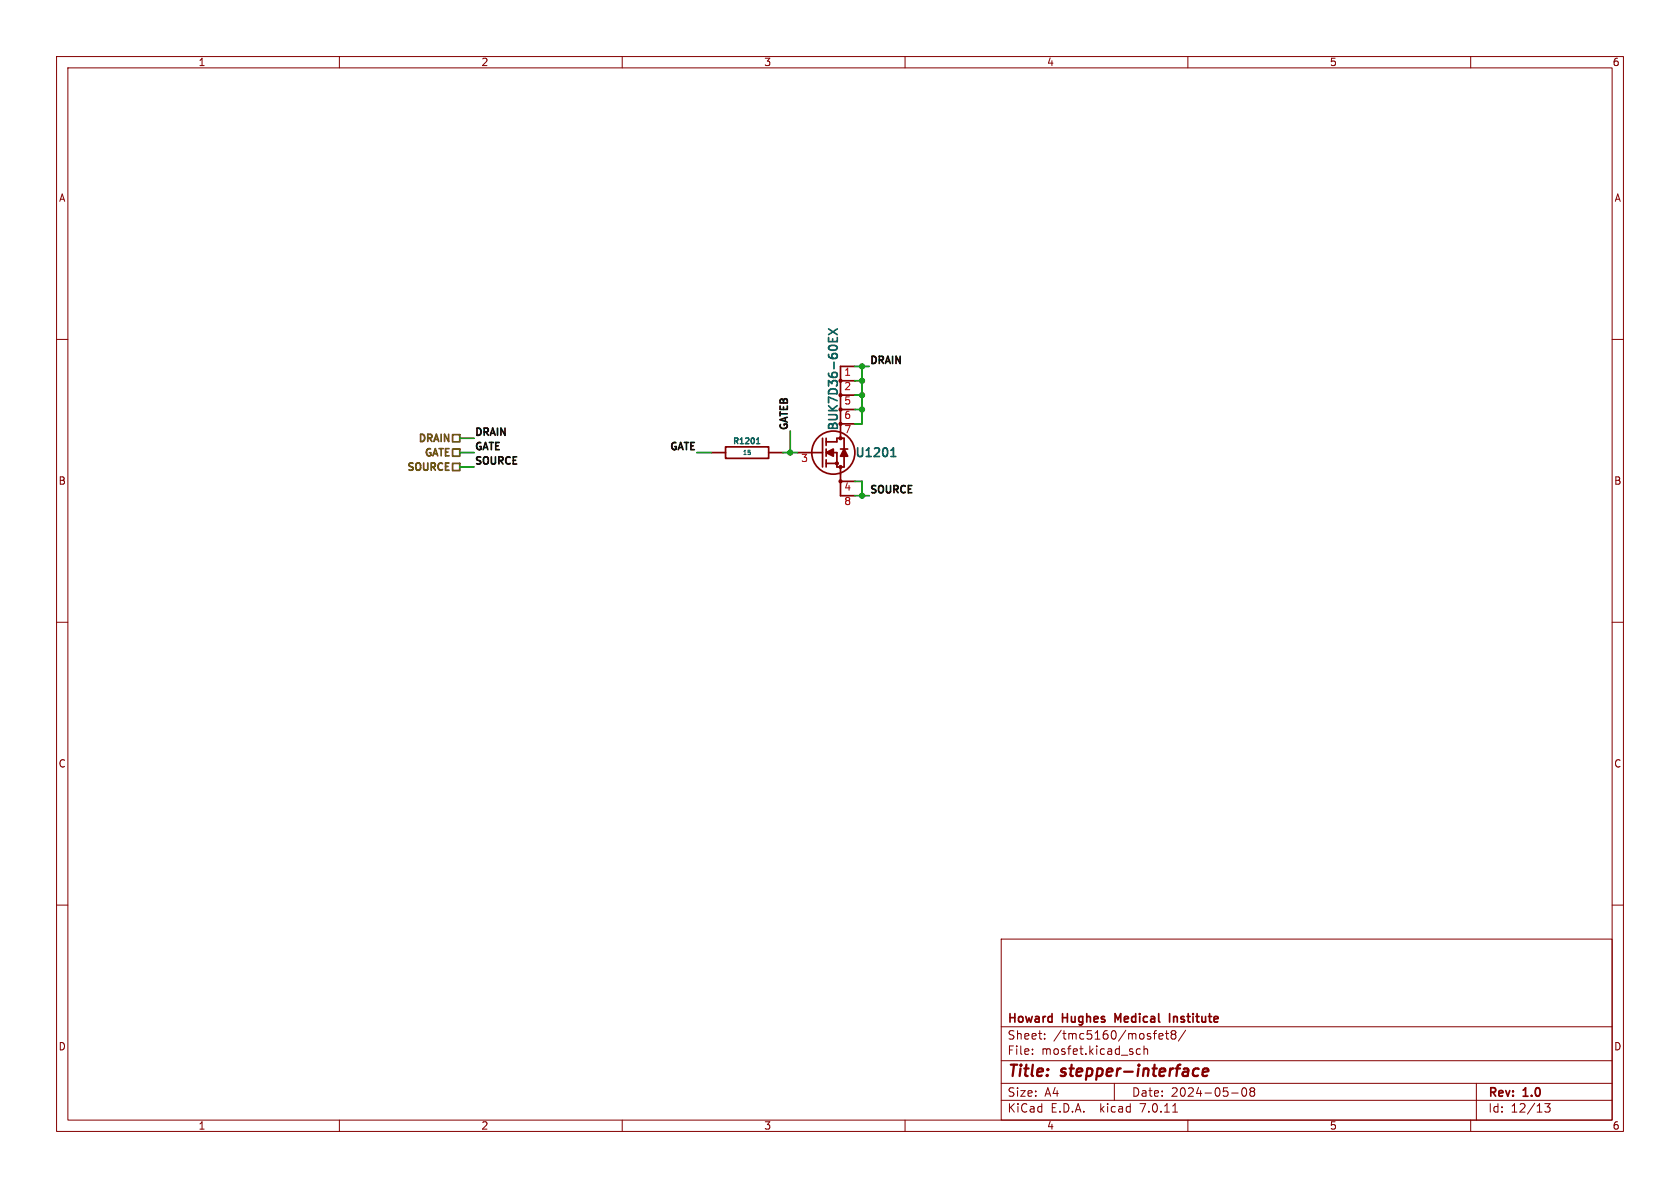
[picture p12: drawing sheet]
<svg xmlns="http://www.w3.org/2000/svg" width="297mm" height="210mm" viewBox="0 0 297 210" stroke-linecap="round" stroke-linejoin="round" font-family="sans-serif">
<g fill="none" stroke="#840000" stroke-width=".18">
<path d="M10 10h277v190h-277zM12 12h273v186h-273zM60 10v2M110 10v2M160 10v2M210 10v2M260 10v2M10 60h2M285 60h2M10 110h2M285 110h2M10 160h2"/>
<path d="M285 160h2M177 166h108v32h-108zM60 198v2M110 198v2M160 198v2M177 194.5h108M177 191.5h108M177 187.5h108M177 181.5h108M182.5 186.3v.1M182.5 185.5v.1M184.7 183.6v.1"/>
<path d="M184.7 182.8v.1M197 191.5v3M201.6 185.5l-.4-.1-.3 .3v.4l.1 .2h.6M202.2 185.5l.3-.1 .3 .1 .1 .9M202.2 184.9v1.5M203.9 182.7h.6M204.5 182.2l-.3 .1M204.9 183.2l.7-.1-.1-.3-.4-.1-.2 .2 .1 .7h.5M206 182.7h.6M206.2 182.2v1.3l.4 .2M207.3 182.8l-.3-.2 .3-.4 .4 .1 .2 .2-.3 .3M207.3 182.8l-.3 .3 .1 .5 .2 .1 .4-.1 .2-.2-.1-.4-.2-.2"/>
<path d="M207.3 182.8h.3M207.3 196.6h.9M209.6 182.1l-1.3 2M210 198v2M217.7 193.2h1.2M219.7 192.4l.2-.1a.81 .81 0 0 1 .6 .6 .81 .81 0 0 1-.3 .8l-.2 .1a.81 .81 0 0 1-.3-1.4zM221.2 192.9l-.2-.2 .2-.4 .5 .1 .1 .2-.3 .3M221.2 192.9l-.2 .3v.3l.2 .3 .5-.1 .1-.2-.1-.4-.2-.2M221.2 192.9h.3M260 198v2M261 191.5v6.5M273.1 195.1h.9l-.5 .6 .5 .1v.7l-.3 .1h-.4l-.2-.1"/>
</g>
<path d="M211.2 189l.2-.1 .5 .1M211.8 190.1l-.6 .1M212.6 189.5l1-.1v-.4l-.2-.1-.6 .1-.2 .9 .2 .3 .6-.1" fill="none" stroke="#840000" stroke-width=".4"/>
<g fill="none" stroke="#840000" stroke-width=".3">
<path d="M128.3 79h7.6v2h-7.6zM145.4 77.5v5.1M146 77.5v1.2M146 79.4v1.2M146 78.1h2v-.6h1.2v1.9M148.6 79.4h1.3M148.6 67.3h2.5M148.6 69.9h2.5M148.6 72.4h2.5M148.6 74.9h2.5M151.1 64.8h-2.5v12.7M125.7 80h2.6"/>
<path d="M135.9 80h2.5M141 80h4.4M146 81.3v1.3M146 81.9h2M147.3 80h.7v2.6h1.2v-2M148.6 82.6v5h2.5M148.6 85.1h2.5M206.8 179.2v1.5M197.6 180.3l-.5-1.1v1.5"/>
<circle cx="147.3" cy="80" r="3.8"/>
</g>
<g fill="#840000" stroke="#840000" stroke-width=".3">
<path d="M146 80l1.3-.6v1.2z"/>
<path d="M149.2 79.4l.7 1.2h-1.3z"/>
</g>
<g fill="#840000" stroke="#840000" stroke-width=".18">
<circle cx="148" cy="81.9" r=".28"/>
<circle cx="148.6" cy="85.1" r=".28"/>
<circle cx="148.6" cy="82.6" r=".28"/>
<circle cx="148.6" cy="77.5" r=".28"/>
</g>
<path d="M146.5 59.7v.7M146.5 58.1l1.5 1.1M147.2 59.9v.5M148 59.7v.7M148 58.1l-1.5 1.1M157.5 79.6l.4-.4v1.5M157.5 80.7h.9" fill="none" stroke="#006464" stroke-width=".3"/>
<path d="M133.7 78.4h.6M133.7 77.7l.3-.3v1" fill="none" stroke="#006464" stroke-width=".25"/>
<path d="M132.6 80v.3" fill="none" stroke="#006464" stroke-width=".19"/>
<path d="M80 76.8h1.3v1.3h-1.3zM80 79.4h1.3v1.2h-1.3zM80 81.9h1.3v1.3h-1.3z" fill="none" stroke="#725600" stroke-width=".3"/>
<g fill="none" stroke="#009600" stroke-width=".3">
<path d="M81.3 77.5h2.5M139.7 76.2v3.8M151.1 72.4h1.3M151.1 69.9h1.3M151.1 64.8h2.6M151.1 67.3h1.3M152.4 64.8v10.1h-1.3M81.3 80h2.5M81.3 82.6h2.5M123.2 80h2.5M138.4 80h2.6M151.1 85.1h1.3v2.5"/>
<path d="M151.1 87.6h2.6"/>
</g>
<g fill="#009600" stroke="#009600" stroke-width=".18">
<circle cx="152.4" cy="87.6" r=".46"/>
<circle cx="139.7" cy="80" r=".46"/>
<circle cx="152.4" cy="64.8" r=".46"/>
<circle cx="152.4" cy="69.9" r=".46"/>
<circle cx="152.4" cy="67.3" r=".46"/>
<circle cx="152.4" cy="72.4" r=".46"/>
</g>
<g font-size="2.8" fill="#840000">
<text x="178" y="190.9">Title:</text>
<text x="187.7" y="190.9">stepper-interface</text>
</g>
<g font-size="2.1" fill="#006464">
<text x="148.5" y="76.4" transform="rotate(-90 148.5 76.4)">BUK7D36-60EX</text>
<text x="151" y="81.2">U1201</text>
</g>
<g font-size="2.1" fill="#840000">
<text x="178" y="184">Sheet:</text>
<text x="178" y="181.2">Howard</text>
<text x="186.2" y="184">/tmc5160/mosfet8/</text>
<text x="187.9" y="181.2">Hughes</text>
<text x="197.8" y="181.2">Medical</text>
<text x="208" y="181.2">Institute</text>
<text x="178" y="186.7">File:</text>
<text x="184.1" y="186.7">mosfet.kicad_sch</text>
<text x="178" y="196.9">KiCad</text>
<text x="178" y="194.1">Size:</text>
<text x="184.7" y="194.1">A4</text>
<text x="185.7" y="196.9">E.D.A.</text>
<text x="194.6" y="196.9">kicad</text>
<text x="200" y="194.1">Date:</text>
<text x="201.8" y="196.9">7.0.11</text>
<text x="207" y="194.1">2024-05-08</text>
<text x="263" y="194.3">Rev:</text>
<text x="263" y="196.9">Id:</text>
<text x="267.1" y="196.9">12/13</text>
<text x="269.4" y="194.3">1.0</text>
</g>
<g font-size="1.8" fill="#840000">
<text x="35" y="11.9">1</text>
<text x="85" y="11.9">2</text>
<text x="135" y="11.9">3</text>
<text x="185" y="11.9">4</text>
<text x="235" y="11.9">5</text>
<text x="285" y="11.9">6</text>
<text x="10.3" y="35.9">A</text>
<text x="285.3" y="35.9">A</text>
<text x="10.3" y="85.9">B</text>
<text x="285.3" y="85.9">B</text>
<text x="10.3" y="135.9">C</text>
<text x="285.3" y="135.9">C</text>
<text x="10.3" y="185.9">D</text>
<text x="285.3" y="185.9">D</text>
<text x="35" y="199.9">1</text>
<text x="85" y="199.9">2</text>
<text x="135" y="199.9">3</text>
<text x="185" y="199.9">4</text>
<text x="235" y="199.9">5</text>
<text x="285" y="199.9">6</text>
</g>
<g font-size="1.8" fill="#0f0f0f">
<text x="153.7" y="64.4">DRAIN</text>
<text x="83.8" y="77.1">DRAIN</text>
<text x="139.4" y="76.2" transform="rotate(-90 139.4 76.2)">GATEB</text>
<text x="83.8" y="82.2">SOURCE</text>
<text x="83.8" y="79.7">GATE</text>
<text x="118.1" y="79.7">GATE</text>
<text x="153.7" y="87.3">SOURCE</text>
</g>
<g font-size="1.8" fill="#a90000">
<text x="149.2" y="66.8">1</text>
<text x="149.2" y="69.3">2</text>
<text x="149.2" y="71.8">5</text>
<text x="149.2" y="74.4">6</text>
<text x="149.2" y="76.9">7</text>
<text x="141.5" y="82">3</text>
<text x="149.2" y="87.1">4</text>
<text x="149.2" y="89.6">8</text>
</g>
<g font-size="1.8" fill="#725600">
<text x="71.6" y="83.6">SOURCE</text>
<text x="73.6" y="78.6">DRAIN</text>
<text x="74.7" y="81.1">GATE</text>
</g>
<text font-size="1.4" fill="#006464" x="129.4" y="78.9">R1201</text>
<text font-size="1.1" fill="#006464" x="131.1" y="80.7">15</text>
</svg>
